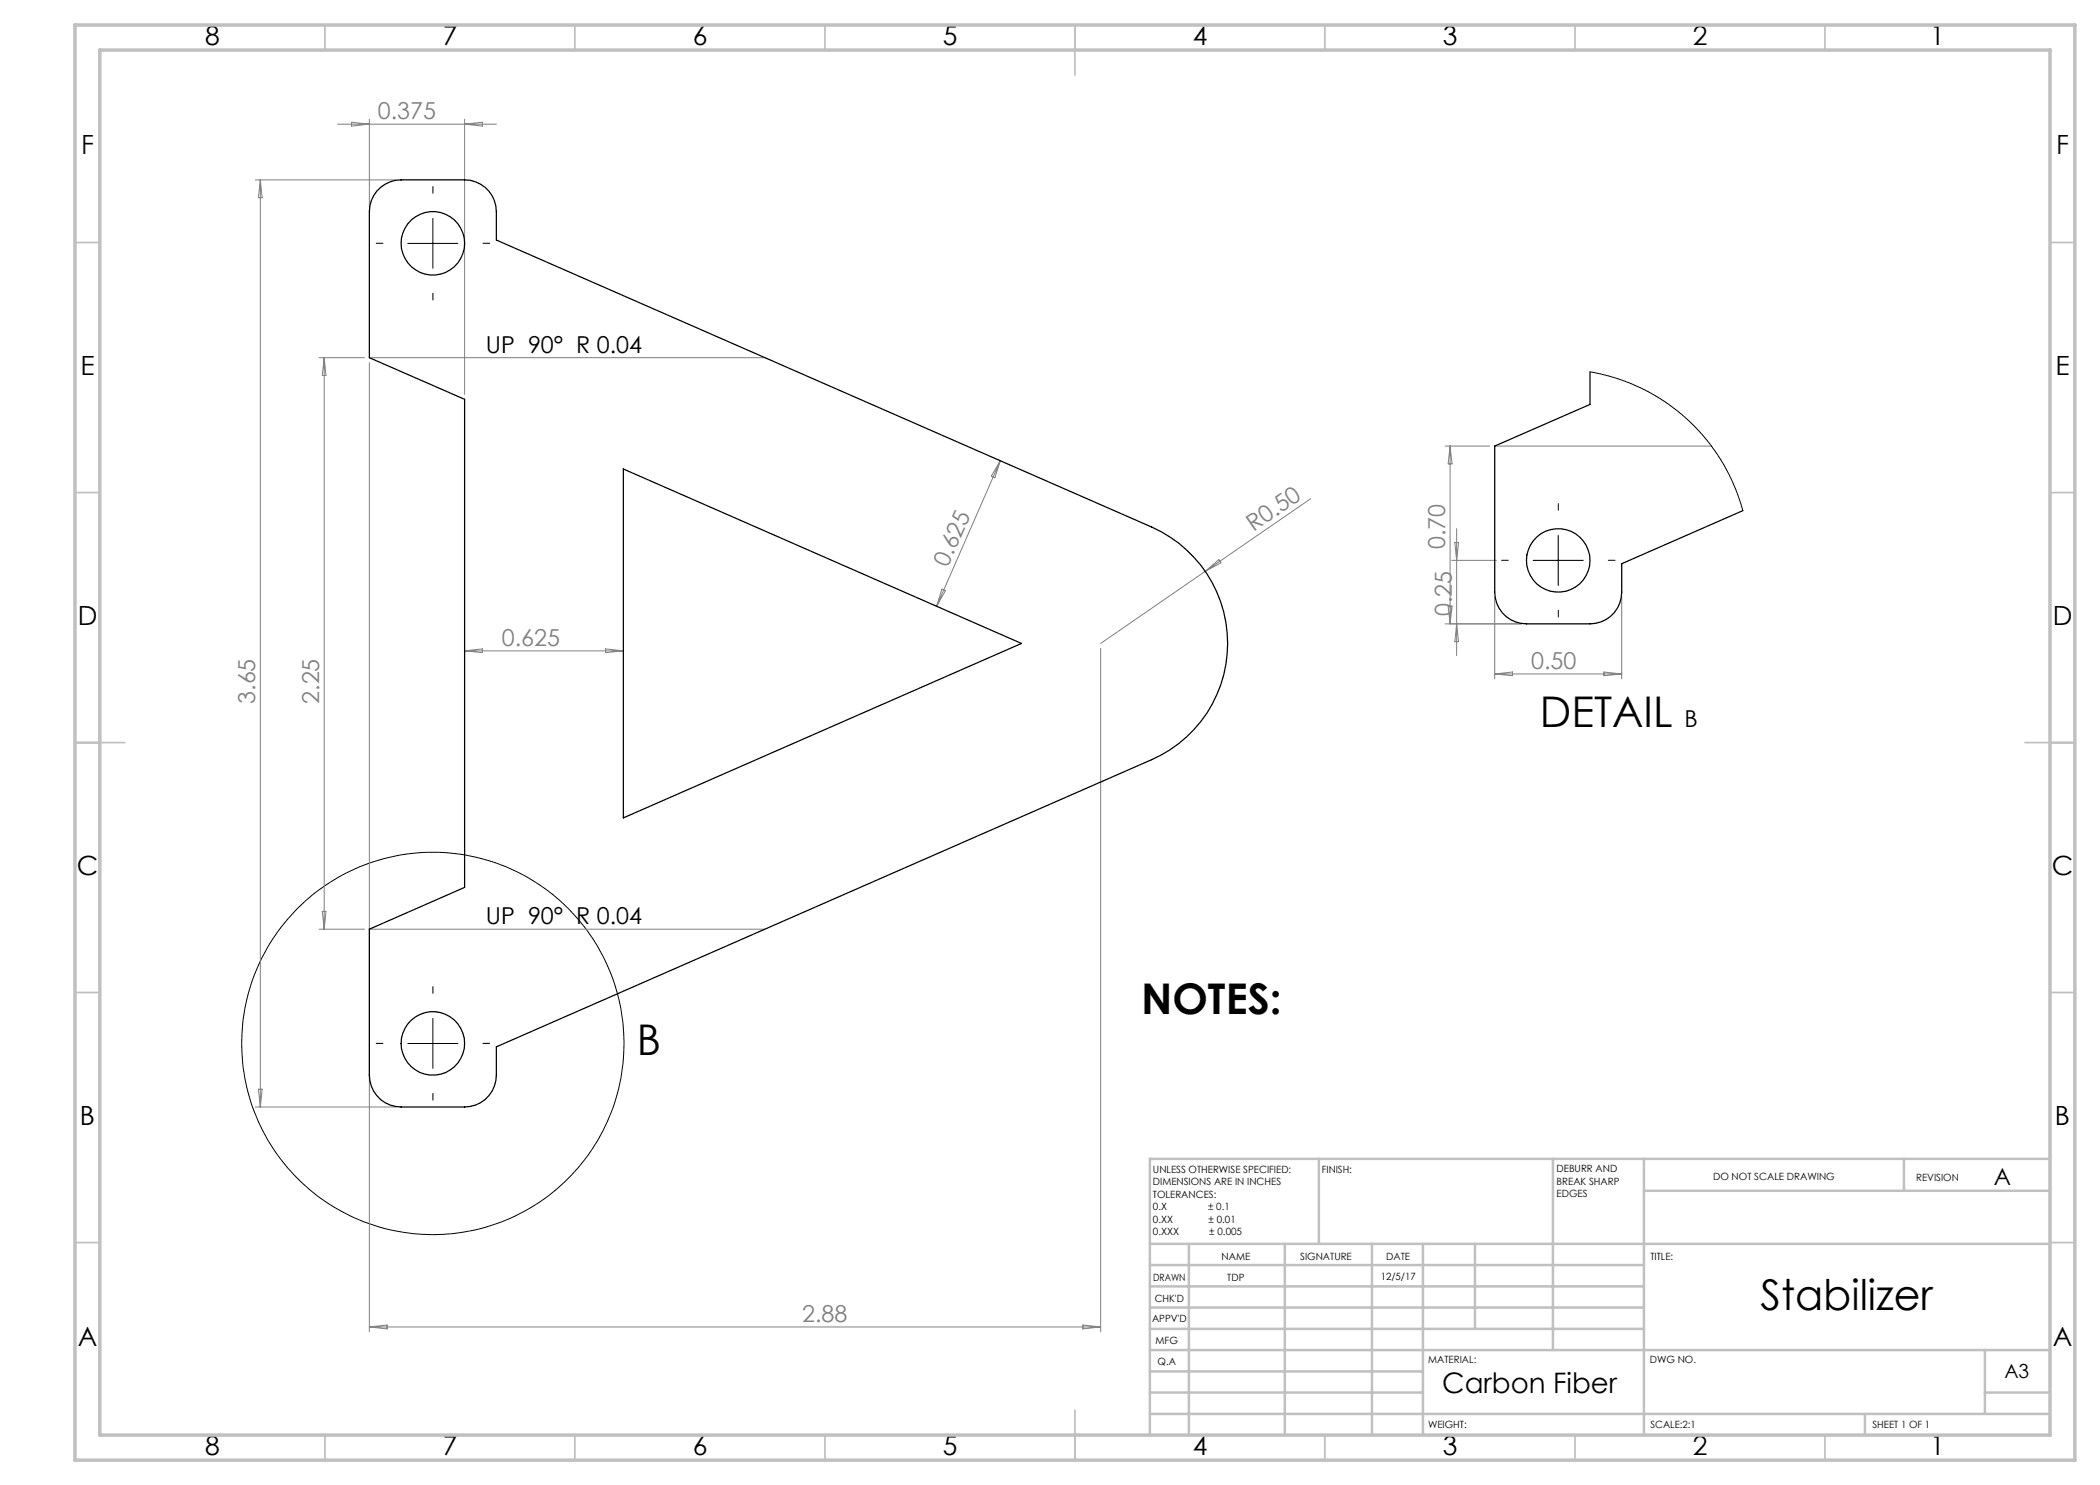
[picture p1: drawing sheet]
<svg xmlns="http://www.w3.org/2000/svg" width="420mm" height="297mm" viewBox="0 0 420 297" stroke-linecap="round" stroke-linejoin="round" font-family="sans-serif">
<g fill="none" stroke="#000" stroke-width=".2">
<path d="M81.6 48.7h10M86.6 43.7v10M318 74.4l2.3 .4 3.4 1 4.7 1.9 4.5 2.6 4 3.1 3.5 3.5 2.1 2.6 1.6 2.4 1.6 2.7 1.4 3.2 1.5 4.3M306.6 112.1h10.1M311.6 107.1v10M81.6 208.7h10M86.6 203.7v10"/>
<circle cx="86.6" cy="208.7" r="38.2"/>
</g>
<path d="M86.6 38.7v-1.4M76.6 48.7h-1.4M86.6 58.7v1.3M96.6 48.7h1.3M301.7 112.1h-1.4M311.7 102.1v-1.4M321.7 112.1h1.3M311.7 122.1v1.3M86.6 198.7v-1.4M76.6 208.7h-1.4M86.6 218.7v1.3M96.6 208.7h1.3" fill="none" stroke="#000" stroke-width=".2" stroke-dasharray="15.2 1.3 1.3 1.3"/>
<g fill="none" stroke="#808080" stroke-width=".2">
<path d="M51 36h28.2M52.1 36v185.4M52.1 36l.3 3.5h-.7zM67.5 24.8h31.8M70.3 24.4l3.6 .4-3.6 .4zM73.9 23.8v17.5M92.9 23.8v55.1M92.9 24.8l3.6-.4v.8zM63.8 71.5h9.1M64.8 71.5v114.3M64.8 71.5l.4 3.6h-.7zM73.9 71.5h79.1"/>
<path d="M73.9 72.5v193.9M200.1 92.1l-12.8 29.1M200.1 92.1l-1.1 3.5-.7-.4zM262.1 99.8l-21 14.5M289 89.2h9M290 89.2v35.6M290 89.2l.4 3.6h-.8zM298.9 89.2h43.4M188.4 117.8l.7 .3-1.8 3.1zM241.1 114.3l-21 14.4M241.1 114.3l2.7-2.4 .4 .7zM290.3 112.1h9"/>
<path d="M291 108.5h.7l-.4 3.6zM291.3 105.7v25.4M298.9 119.4v16.4M324.3 119.4v16.4M92.9 130.2l3.6-.4v.7zM92.9 130.2h31.8M121.1 129.8l3.6 .4-3.6 .3zM220.1 129.7v136.7M289 124.8h15.3M289.6 121.2h.8l-.4 3.6zM291.3 124.8l.4 3.5h-.7zM298.9 134.8h25.4"/>
<path d="M298.9 134.8l3.6-.4v.7zM320.8 134.4l3.5 .4-3.5 .3zM63.8 185.8h9.1M64.5 182.3h.7l-.4 3.5zM73.9 185.8h79.1M51.7 217.8h.7l-.3 3.6zM51 221.4h28.2M73.9 265.4h146.2M73.9 265.4l3.5-.4v.8zM216.6 265l3.5 .4-3.5 .4z"/>
</g>
<g fill="none" stroke="#c0c0c0" stroke-width=".35">
<path d="M65 5v5M115 5v5M165 5v5M215 5v10M265 5v5M315 5v5M365 5v5M15 48.5h5M410 48.5h5M15 98.5h5M410 98.5h5M15 148.5h10"/>
<path d="M405 148.5h10M15 198.5h5M410 198.5h5M15 248.5h5M410 248.5h5M65 287v5M115 287v5M165 287v5M215 282v10M265 287v5M315 287v5M365 287v5"/>
</g>
<g fill="none" stroke="#c0c0c0" stroke-width=".5">
<path d="M263.8 231.8v17M310.6 231.8v38.2M328.8 231.8v55.2M328.8 238.2h81.2M380.8 231.8v6.4M410 231.8h-180v55.2M230 248.8h180M230 257.3h98.8M230 253h98.8M237.8 248.8v38.2M257 248.8v38.2M274.4 248.8v38.2"/>
<path d="M284.6 248.8v38.2M295 248.8v17M230 265.8h98.8M230 261.5h98.8M230 278.5h54.6M230 274.3h54.6M230 270h180M397 278.5h13M397 270v12.8M230 282.8h180M373 282.8v4.2"/>
</g>
<path d="M15 5h400v287h-400zM20 10h390v277h-390z" fill="none" stroke="#c0c0c0" stroke-width=".7"/>
<g fill="none" stroke="#000" stroke-width=".25">
<path d="M75.4 38.2a6.4 6.4 0 0 1 4.8-2.2h12.7a6.3 6.3 0 0 1 6.4 6.3v5.7l131 57.4a25.4 25.4 0 0 1 15.2 23.3 25.4 25.4 0 0 1-15.2 23.2l-131 57.5v5.6a6.4 6.4 0 0 1-6.4 6.4h-12.7a6.3 6.3 0 0 1-6.3-6.4v-29.2l19-8.3v-97.6l-19-8.4v-29.2a6.4 6.4 0 0 1 1.5-4.1zM318 74.4v6.5l-19.1 8.3v29.2a6.3 6.3 0 0 0 6.4 6.4h12.7a6.3 6.3 0 0 0 6.3-6.4v-5.7l24.3-10.6M124.7 93.8l79.6 34.9-79.6 34.9z"/>
<circle cx="86.6" cy="48.7" r="6.3"/>
<circle cx="311.6" cy="112.1" r="6.4"/>
<circle cx="86.6" cy="208.7" r="6.4"/>
</g>
<g font-size="8.5">
<text x="308" y="145.4">DETAIL</text>
<text x="228.2" y="202.9">NOTES:</text>
<text x="127.4" y="211">B</text>
<text x="352.1" y="262">Stabilizer</text>
</g>
<text font-size="5.6" x="288.5" y="278.7">Carbon Fiber</text>
<g font-size="5.3">
<text x="41" y="9">8</text>
<text x="88.5" y="9">7</text>
<text x="138.5" y="9">6</text>
<text x="188.5" y="9">5</text>
<text x="238.5" y="9">4</text>
<text x="288.5" y="9">3</text>
<text x="338.5" y="9">2</text>
<text x="386" y="9">1</text>
<text x="16.2" y="30.8">F</text>
<text x="411.2" y="30.8">F</text>
<text x="16.1" y="75">E</text>
<text x="411.1" y="75">E</text>
<text x="15.5" y="125">D</text>
<text x="410.5" y="125">D</text>
<text x="15.4" y="175">C</text>
<text x="410.4" y="175">C</text>
<text x="16" y="225">B</text>
<text x="411" y="225">B</text>
<text x="15.5" y="269.3">A</text>
<text x="410.5" y="269.3">A</text>
<text x="41" y="291">8</text>
<text x="88.5" y="291">7</text>
<text x="138.5" y="291">6</text>
<text x="188.5" y="291">5</text>
<text x="238.5" y="291">4</text>
<text x="288.5" y="291">3</text>
<text x="338.5" y="291">2</text>
<text x="386" y="291">1</text>
</g>
<g font-size="4.7" fill="#808080">
<text x="75.6" y="23.8">0.375</text>
<text x="250.7" y="106.4" transform="rotate(-35 250.7 106.4)">R0.50</text>
<text x="189.5" y="113.6" transform="rotate(-66 189.5 113.6)">0.625</text>
<text x="289" y="109.9" transform="rotate(-90 289 109.9)">0.70</text>
<text x="290.3" y="123.2" transform="rotate(-90 290.3 123.2)">0.25</text>
<text x="100.4" y="129.1">0.625</text>
<text x="306.2" y="133.7">0.50</text>
<text x="51.1" y="140.8" transform="rotate(-90 51.1 140.8)">3.65</text>
<text x="63.8" y="140.8" transform="rotate(-90 63.8 140.8)">2.25</text>
<text x="160.4" y="264.4">2.88</text>
</g>
<g font-size="4.7">
<text x="97.2" y="70.5">UP 90° R 0.04</text>
<text x="336.9" y="145.4">B</text>
<text x="97.2" y="184.8">UP 90° R 0.04</text>
<text x="398.8" y="237">A</text>
</g>
<text font-size="3.9" x="400.9" y="275.5">A3</text>
<g font-size="2">
<text x="230.6" y="234.6">UNLESS OTHERWISE SPECIFIED:</text>
<text x="230.6" y="237.1">DIMENSIONS ARE IN INCHES</text>
<text x="230.6" y="239.6">TOLERANCES:</text>
<text x="264.4" y="234.6">FINISH:</text>
<text x="311.3" y="234.5">DEBURR AND</text>
<text x="311.3" y="237">BREAK SHARP</text>
<text x="311.3" y="239.5">EDGES</text>
<text x="342.6" y="236">DO NOT SCALE DRAWING</text>
<text x="383.2" y="236.1">REVISION</text>
<text x="230.6" y="242.1">0.X</text>
<text x="230.6" y="244.6">0.XX</text>
<text x="241.6" y="242.1">± 0.1</text>
<text x="241.7" y="244.6">± 0.01</text>
<text x="230.6" y="247.1">0.XXX</text>
<text x="241.9" y="247.1">± 0.005</text>
<text x="244.3" y="252">NAME</text>
<text x="260" y="251.9">SIGNATURE</text>
<text x="277.2" y="251.9">DATE</text>
<text x="330.1" y="251.9">TITLE:</text>
<text x="230.6" y="256.1">DRAWN</text>
<text x="245.5" y="256.1">TDP</text>
<text x="276.1" y="255.9">12/5/17</text>
<text x="230.9" y="260.3">CHK'D</text>
<text x="230.4" y="264.4">APPV'D</text>
<text x="231.1" y="268.8">MFG</text>
<text x="231.5" y="273">Q.A</text>
<text x="285.6" y="272.5">MATERIAL:</text>
<text x="330" y="272.5">DWG NO.</text>
<text x="285.6" y="285.5">WEIGHT:</text>
<text x="330.1" y="285.6">SCALE:2:1</text>
<text x="374.5" y="285.6">SHEET 1 OF 1</text>
</g>
</svg>
